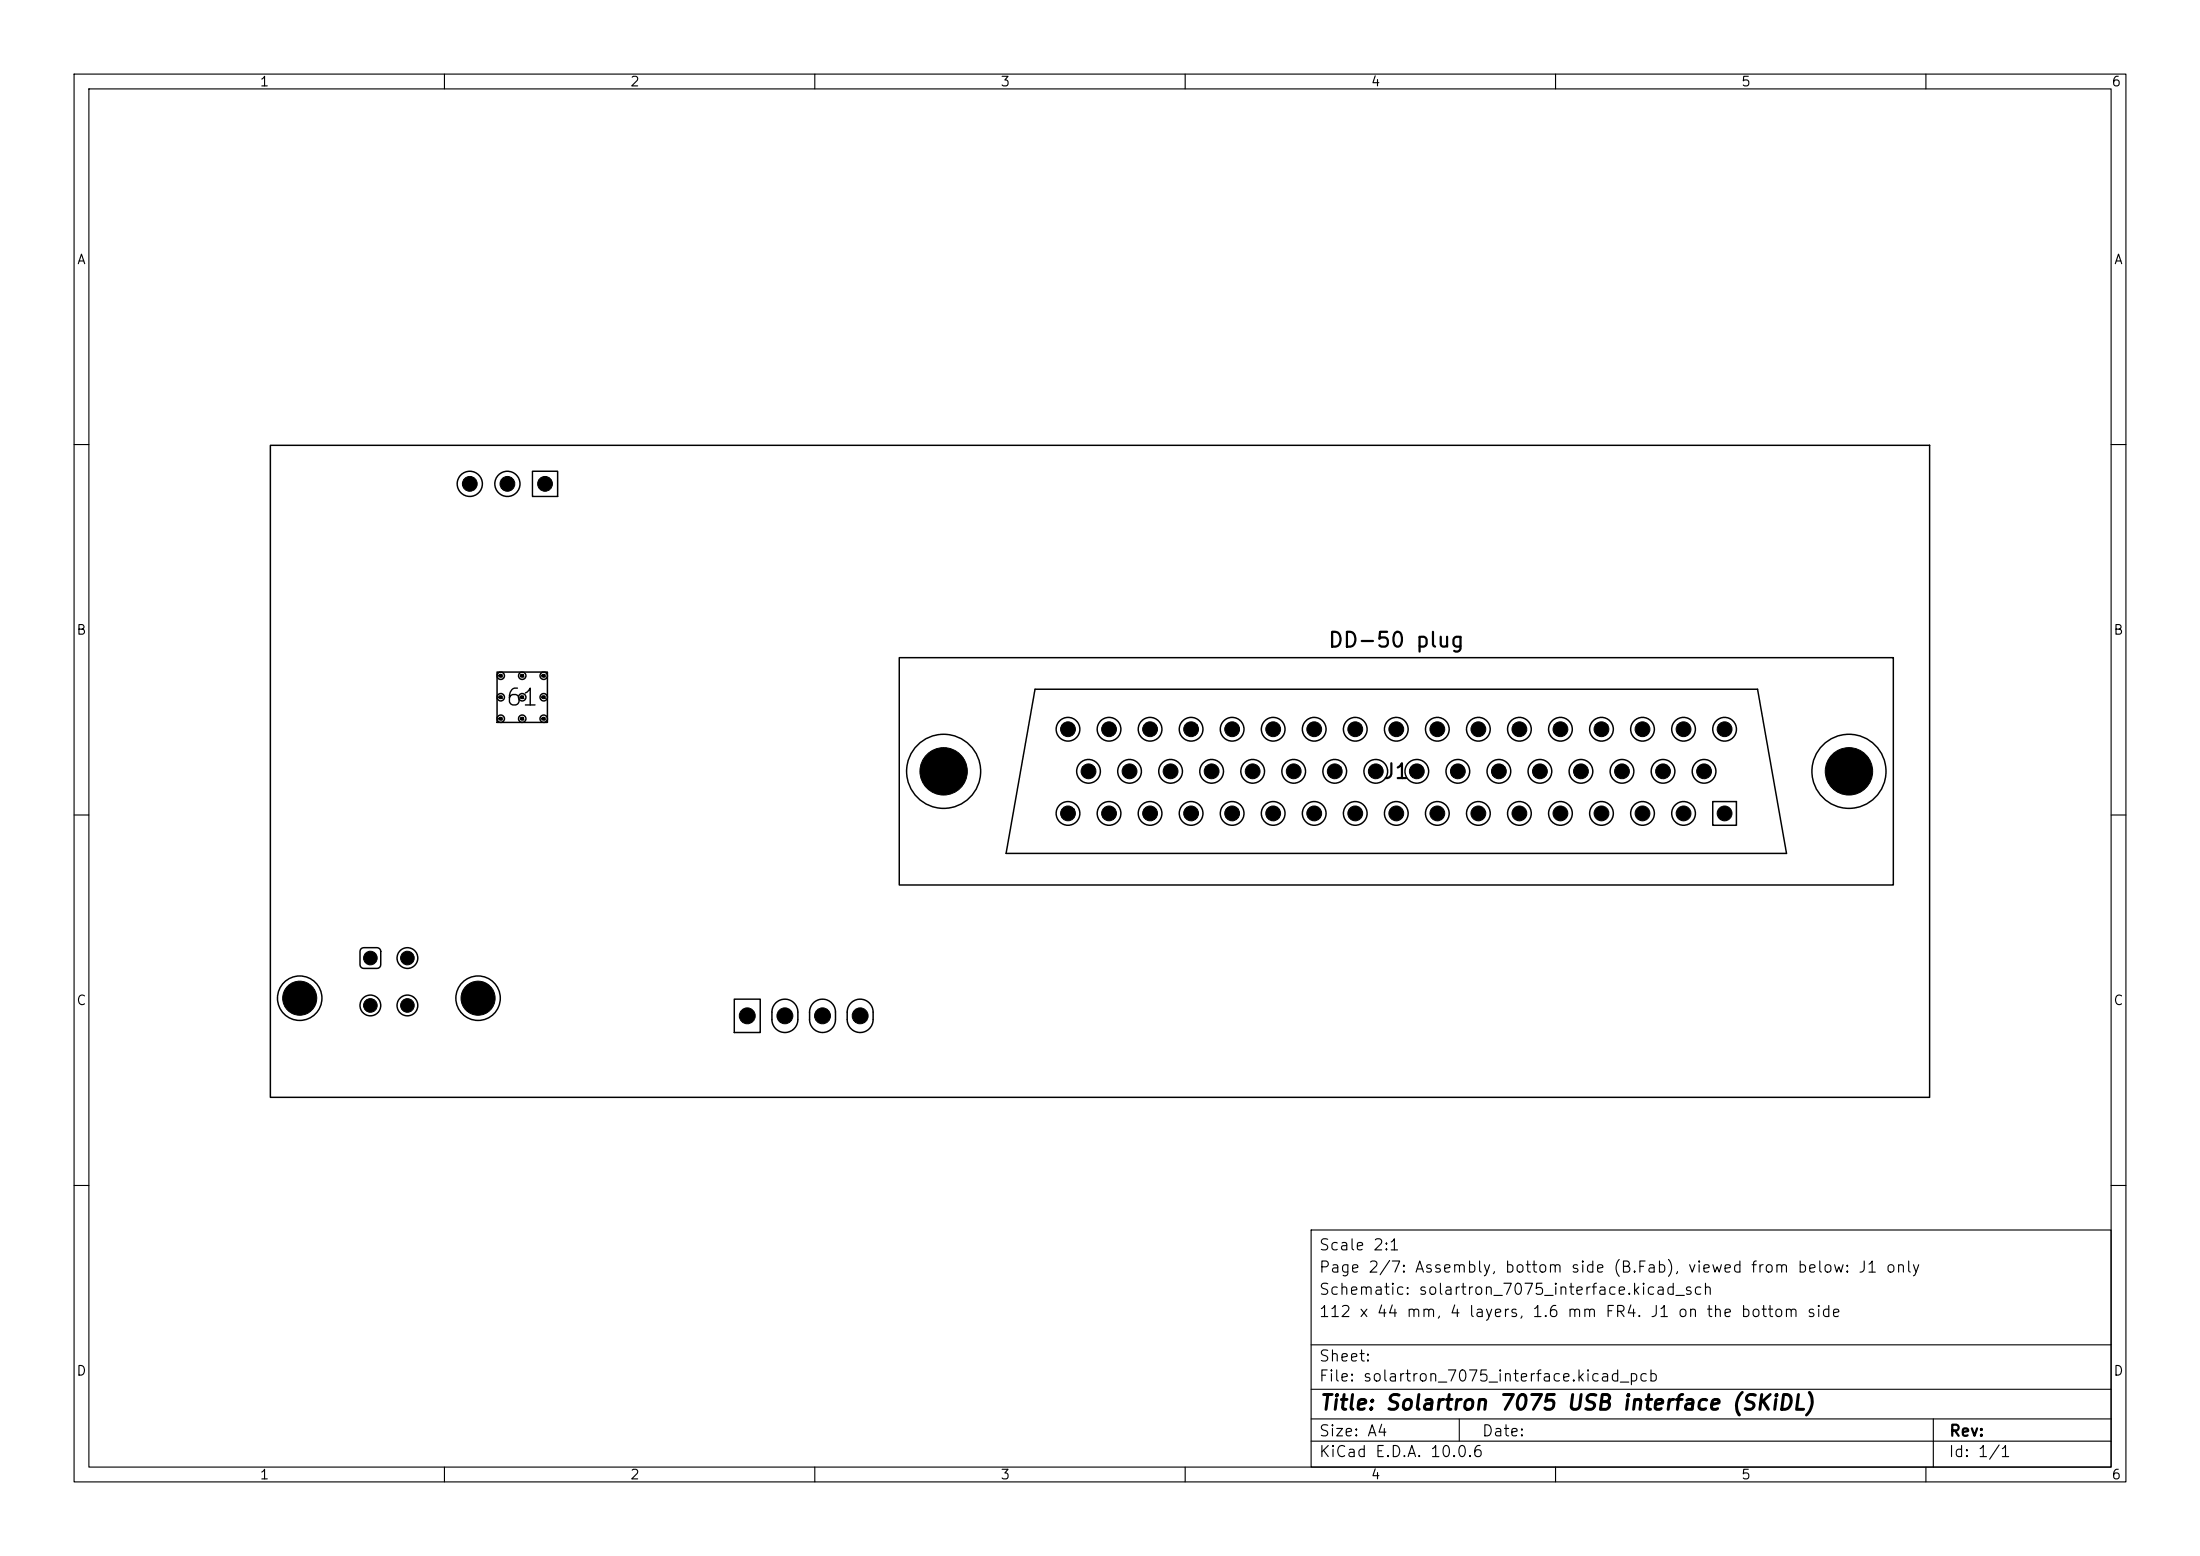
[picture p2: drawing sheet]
<svg xmlns="http://www.w3.org/2000/svg" width="297mm" height="210mm" viewBox="0 0 297 210" stroke-linecap="round" stroke-linejoin="round" font-family="sans-serif">
<g fill="none" stroke="#000" stroke-width=".15">
<path d="M10 10h277v190h-277zM12 12h273v186h-273zM60 10v2M110 10v2M160 10v2M210 10v2M260 10v2M10 60h2M285 60h2M10 110h2M285 110h2M10 160h2"/>
<path d="M177 166h108v32h-108zM285 160h2M60 198v2M110 198v2M160 198v2M177 194.5h108M177 191.5h108M177 187.5h108M177 181.5h108M197 191.5v3M210 198v2M260 198v2"/>
<path d="M261 191.5v6.5"/>
</g>
<g fill="none" stroke="#000" stroke-width=".2">
<path d="M36.5 60.1h224v88h-224zM71.9 63.6h3.4v3.4h-3.4zM67.1 90.7h6.8v6.8h-6.8zM121.4 88.8h134.2v30.6h-134.2zM139.7 93h97.6l3.9 22.2h-105.4zM231.2 108.2h3.2v3.2h-3.2zM48.7 128.1l.4-.2h1.8a.5 .5 0 0 1 .5 .5v1.8a.5 .5 0 0 1-.5 .5h-1.8a.5 .5 0 0 1-.5-.5v-1.8zM99.1 134.9h3.5v4.5h-3.5zM104.7 135.4a1.75 1.75 0 0 1 1.9-.4 1.75 1.75 0 0 1 1.1 1.6v1a1.75 1.75 0 0 1-1.7 1.8 1.75 1.75 0 0 1-1.8-1.8v-1a1.75 1.75 0 0 1 .5-1.2zM109.8 135.4a1.75 1.75 0 0 1 1.9-.4 1.75 1.75 0 0 1 1.1 1.6v1a1.75 1.75 0 0 1-1.8 1.8 1.75 1.75 0 0 1-1.7-1.8v-1a1.75 1.75 0 0 1 .5-1.2zM114.9 135.4a1.75 1.75 0 0 1 1.9-.4 1.75 1.75 0 0 1 1.1 1.6v1a1.75 1.75 0 0 1-1.8 1.8 1.75 1.75 0 0 1-1.7-1.8v-1a1.75 1.75 0 0 1 .5-1.2z"/>
<circle cx="63.4" cy="65.3" r="1.7"/>
<circle cx="68.5" cy="65.3" r="1.7"/>
<circle cx="67.6" cy="91.2" r=".5"/>
<circle cx="67.6" cy="97" r=".5"/>
<circle cx="67.6" cy="94.1" r=".5"/>
<circle cx="70.5" cy="91.2" r=".5"/>
<circle cx="70.5" cy="97" r=".5"/>
<circle cx="70.5" cy="94.1" r=".5"/>
<circle cx="73.4" cy="91.2" r=".5"/>
<circle cx="73.4" cy="97" r=".5"/>
<circle cx="73.4" cy="94.1" r=".5"/>
<circle cx="144.2" cy="98.4" r="1.6"/>
<circle cx="149.7" cy="98.4" r="1.6"/>
<circle cx="155.3" cy="98.4" r="1.6"/>
<circle cx="160.8" cy="98.4" r="1.6"/>
<circle cx="166.3" cy="98.4" r="1.6"/>
<circle cx="171.9" cy="98.4" r="1.6"/>
<circle cx="177.4" cy="98.4" r="1.6"/>
<circle cx="183" cy="98.4" r="1.6"/>
<circle cx="188.5" cy="98.4" r="1.6"/>
<circle cx="194" cy="98.4" r="1.6"/>
<circle cx="199.6" cy="98.4" r="1.6"/>
<circle cx="205.1" cy="98.4" r="1.6"/>
<circle cx="210.7" cy="98.4" r="1.6"/>
<circle cx="216.2" cy="98.4" r="1.6"/>
<circle cx="221.7" cy="98.4" r="1.6"/>
<circle cx="227.3" cy="98.4" r="1.6"/>
<circle cx="232.8" cy="98.4" r="1.6"/>
<circle cx="127.4" cy="104.1" r="5"/>
<circle cx="144.2" cy="109.8" r="1.6"/>
<circle cx="147" cy="104.1" r="1.6"/>
<circle cx="149.7" cy="109.8" r="1.6"/>
<circle cx="152.5" cy="104.1" r="1.6"/>
<circle cx="155.3" cy="109.8" r="1.6"/>
<circle cx="158" cy="104.1" r="1.6"/>
<circle cx="160.8" cy="109.8" r="1.6"/>
<circle cx="163.6" cy="104.1" r="1.6"/>
<circle cx="166.3" cy="109.8" r="1.6"/>
<circle cx="169.1" cy="104.1" r="1.6"/>
<circle cx="171.9" cy="109.8" r="1.6"/>
<circle cx="174.7" cy="104.1" r="1.6"/>
<circle cx="177.4" cy="109.8" r="1.6"/>
<circle cx="180.2" cy="104.1" r="1.6"/>
<circle cx="183" cy="109.8" r="1.6"/>
<circle cx="185.7" cy="104.1" r="1.6"/>
<circle cx="188.5" cy="109.8" r="1.6"/>
<circle cx="191.3" cy="104.1" r="1.6"/>
<circle cx="194" cy="109.8" r="1.6"/>
<circle cx="196.8" cy="104.1" r="1.6"/>
<circle cx="199.6" cy="109.8" r="1.6"/>
<circle cx="202.4" cy="104.1" r="1.6"/>
<circle cx="205.1" cy="109.8" r="1.6"/>
<circle cx="207.9" cy="104.1" r="1.6"/>
<circle cx="210.7" cy="109.8" r="1.6"/>
<circle cx="213.4" cy="104.1" r="1.6"/>
<circle cx="216.2" cy="109.8" r="1.6"/>
<circle cx="219" cy="104.1" r="1.6"/>
<circle cx="221.7" cy="109.8" r="1.6"/>
<circle cx="224.5" cy="104.1" r="1.6"/>
<circle cx="227.3" cy="109.8" r="1.6"/>
<circle cx="230.1" cy="104.1" r="1.6"/>
<circle cx="249.6" cy="104.1" r="5"/>
<circle cx="40.5" cy="134.7" r="3"/>
<circle cx="50" cy="135.7" r="1.4"/>
<circle cx="55" cy="135.7" r="1.4"/>
<circle cx="55" cy="129.3" r="1.4"/>
<circle cx="64.5" cy="134.7" r="3"/>
</g>
<g fill="#000" stroke="#000" stroke-width=".14">
<circle cx="63.4" cy="65.3" r="1"/>
<circle cx="68.5" cy="65.3" r="1"/>
<circle cx="73.6" cy="65.3" r="1"/>
<circle cx="67.6" cy="97" r=".2"/>
<circle cx="67.6" cy="91.2" r=".2"/>
<circle cx="67.6" cy="94.1" r=".2"/>
<circle cx="70.5" cy="97" r=".2"/>
<circle cx="70.5" cy="91.2" r=".2"/>
<circle cx="70.5" cy="94.1" r=".2"/>
<circle cx="73.4" cy="97" r=".2"/>
<circle cx="73.4" cy="91.2" r=".2"/>
<circle cx="73.4" cy="94.1" r=".2"/>
<circle cx="144.2" cy="98.4" r="1"/>
<circle cx="149.7" cy="98.4" r="1"/>
<circle cx="155.3" cy="98.4" r="1"/>
<circle cx="160.8" cy="98.4" r="1"/>
<circle cx="166.3" cy="98.4" r="1"/>
<circle cx="171.9" cy="98.4" r="1"/>
<circle cx="177.4" cy="98.4" r="1"/>
<circle cx="183" cy="98.4" r="1"/>
<circle cx="188.5" cy="98.4" r="1"/>
<circle cx="194" cy="98.4" r="1"/>
<circle cx="199.6" cy="98.4" r="1"/>
<circle cx="205.1" cy="98.4" r="1"/>
<circle cx="210.7" cy="98.4" r="1"/>
<circle cx="216.2" cy="98.4" r="1"/>
<circle cx="221.7" cy="98.4" r="1"/>
<circle cx="227.3" cy="98.4" r="1"/>
<circle cx="232.8" cy="98.4" r="1"/>
<circle cx="127.4" cy="104.1" r="3.2"/>
<circle cx="144.2" cy="109.8" r="1"/>
<circle cx="147" cy="104.1" r="1"/>
<circle cx="149.7" cy="109.8" r="1"/>
<circle cx="152.5" cy="104.1" r="1"/>
<circle cx="155.3" cy="109.8" r="1"/>
<circle cx="158" cy="104.1" r="1"/>
<circle cx="160.8" cy="109.8" r="1"/>
<circle cx="163.6" cy="104.1" r="1"/>
<circle cx="166.3" cy="109.8" r="1"/>
<circle cx="169.1" cy="104.1" r="1"/>
<circle cx="171.9" cy="109.8" r="1"/>
<circle cx="174.7" cy="104.1" r="1"/>
<circle cx="177.4" cy="109.8" r="1"/>
<circle cx="180.2" cy="104.1" r="1"/>
<circle cx="183" cy="109.8" r="1"/>
<circle cx="185.7" cy="104.1" r="1"/>
<circle cx="188.5" cy="109.8" r="1"/>
<circle cx="191.3" cy="104.1" r="1"/>
<circle cx="194" cy="109.8" r="1"/>
<circle cx="196.8" cy="104.1" r="1"/>
<circle cx="199.6" cy="109.8" r="1"/>
<circle cx="202.4" cy="104.1" r="1"/>
<circle cx="205.1" cy="109.8" r="1"/>
<circle cx="207.9" cy="104.1" r="1"/>
<circle cx="210.7" cy="109.8" r="1"/>
<circle cx="213.4" cy="104.1" r="1"/>
<circle cx="216.2" cy="109.8" r="1"/>
<circle cx="219" cy="104.1" r="1"/>
<circle cx="221.7" cy="109.8" r="1"/>
<circle cx="224.5" cy="104.1" r="1"/>
<circle cx="227.3" cy="109.8" r="1"/>
<circle cx="230.1" cy="104.1" r="1"/>
<circle cx="232.8" cy="109.8" r="1"/>
<circle cx="249.6" cy="104.1" r="3.2"/>
<circle cx="40.5" cy="134.7" r="2.3"/>
<circle cx="50" cy="135.7" r=".92"/>
<circle cx="50" cy="129.3" r=".92"/>
<circle cx="55" cy="135.7" r=".92"/>
<circle cx="55" cy="129.3" r=".92"/>
<circle cx="64.5" cy="134.7" r="2.3"/>
<circle cx="100.9" cy="137.1" r="1.07"/>
<circle cx="106" cy="137.1" r="1.07"/>
<circle cx="111" cy="137.1" r="1.07"/>
<circle cx="116.1" cy="137.1" r="1.07"/>
</g>
<g font-size="3.3">
<text x="123.7" y="106.6">SH</text>
<text x="245.9" y="106.6">SH</text>
</g>
<text font-size="2.3" x="68.1" y="95.8">61</text>
<g font-size="2">
<text x="179.2" y="87.9">DD-50 plug</text>
<text x="186.6" y="105.6">J1</text>
<text x="38.3" y="136.2">SH</text>
<text x="62.3" y="136.2">SH</text>
<text x="178" y="190.8">Title: Solartron 7075 USB interface (SKiDL)</text>
</g>
<g font-size="1.5">
<text x="99.7" y="136.2" transform="rotate(90 99.7 136.2)">1</text>
<text x="104.8" y="136.2" transform="rotate(90 104.8 136.2)">2</text>
<text x="109.9" y="136.2" transform="rotate(90 109.9 136.2)">3</text>
<text x="115" y="136.2" transform="rotate(90 115 136.2)">4</text>
<text x="178" y="172.1">Page 2/7: Assembly, bottom side (B.Fab), viewed from below: J1 only</text>
<text x="178" y="169.1">Scale 2:1</text>
<text x="178" y="178.1">112 x 44 mm, 4 layers, 1.6 mm FR4. J1 on the bottom side</text>
<text x="178" y="175.1">Schematic: solartron_7075_interface.kicad_sch</text>
<text x="178" y="184.1">Sheet:</text>
<text x="178" y="186.8">File: solartron_7075_interface.kicad_pcb</text>
<text x="178" y="197">KiCad E.D.A. 10.0.6</text>
<text x="178" y="194.2">Size: A4</text>
<text x="200" y="194.2">Date:</text>
<text x="263" y="197">Id: 1/1</text>
<text x="263" y="194.2">Rev:</text>
</g>
<g font-size="1.3">
<text x="35" y="12">1</text>
<text x="85" y="12">2</text>
<text x="135" y="12">3</text>
<text x="185" y="12">4</text>
<text x="235" y="12">5</text>
<text x="285" y="12">6</text>
<text x="10.3" y="36">A</text>
<text x="285.3" y="36">A</text>
<text x="10.2" y="86">B</text>
<text x="285.2" y="86">B</text>
<text x="10.2" y="136">C</text>
<text x="285.2" y="136">C</text>
<text x="10.2" y="186">D</text>
<text x="285.2" y="186">D</text>
<text x="35" y="200">1</text>
<text x="85" y="200">2</text>
<text x="135" y="200">3</text>
<text x="185" y="200">4</text>
<text x="235" y="200">5</text>
<text x="285" y="200">6</text>
</g>
<g font-size="1.1">
<text x="62.8" y="66.2">3</text>
<text x="67.8" y="66.2">2</text>
<text x="72.9" y="66.2">1</text>
<text x="143.1" y="99.2">50</text>
<text x="148.6" y="99.2">49</text>
<text x="154.1" y="99.2">48</text>
<text x="159.7" y="99.2">47</text>
<text x="165.2" y="99.2">46</text>
<text x="170.8" y="99.2">45</text>
<text x="176.3" y="99.2">44</text>
<text x="181.8" y="99.2">43</text>
<text x="187.4" y="99.2">42</text>
<text x="192.9" y="99.2">41</text>
<text x="198.5" y="99.2">40</text>
<text x="204" y="99.2">39</text>
<text x="209.5" y="99.2">38</text>
<text x="215.1" y="99.2">37</text>
<text x="220.6" y="99.2">36</text>
<text x="226.2" y="99.2">35</text>
<text x="231.7" y="99.2">34</text>
<text x="145.8" y="104.9">33</text>
<text x="151.4" y="104.9">32</text>
<text x="156.9" y="104.9">31</text>
<text x="162.4" y="104.9">30</text>
<text x="168" y="104.9">29</text>
<text x="173.5" y="104.9">28</text>
<text x="179.1" y="104.9">27</text>
<text x="184.6" y="104.9">26</text>
<text x="190.1" y="104.9">25</text>
<text x="195.7" y="104.9">24</text>
<text x="201.2" y="104.9">23</text>
<text x="206.8" y="104.9">22</text>
<text x="212.3" y="104.9">21</text>
<text x="217.8" y="104.9">20</text>
<text x="223.4" y="104.9">19</text>
<text x="228.9" y="104.9">18</text>
<text x="143.1" y="110.6">17</text>
<text x="148.6" y="110.6">16</text>
<text x="154.1" y="110.6">15</text>
<text x="159.7" y="110.6">14</text>
<text x="165.2" y="110.6">13</text>
<text x="170.8" y="110.6">12</text>
<text x="176.3" y="110.6">11</text>
<text x="181.8" y="110.6">10</text>
<text x="187.9" y="110.6">9</text>
<text x="193.4" y="110.6">8</text>
<text x="199" y="110.6">7</text>
<text x="204.5" y="110.6">6</text>
<text x="210" y="110.6">5</text>
<text x="215.6" y="110.6">4</text>
<text x="221.1" y="110.6">3</text>
<text x="226.7" y="110.6">2</text>
<text x="232.2" y="110.6">1</text>
</g>
<g font-size=".9">
<text x="49.5" y="130">1</text>
<text x="54.5" y="130">2</text>
<text x="49.5" y="136.4">4</text>
<text x="54.5" y="136.4">3</text>
</g>
<g font-size=".3">
<text x="67.3" y="94.4">61</text>
<text x="67.3" y="91.5">61</text>
<text x="70.2" y="94.4">61</text>
<text x="70.2" y="91.5">61</text>
<text x="73.1" y="94.4">61</text>
<text x="73.1" y="91.5">61</text>
<text x="67.3" y="97.3">61</text>
<text x="70.2" y="97.3">61</text>
<text x="73.1" y="97.3">61</text>
</g>
</svg>
